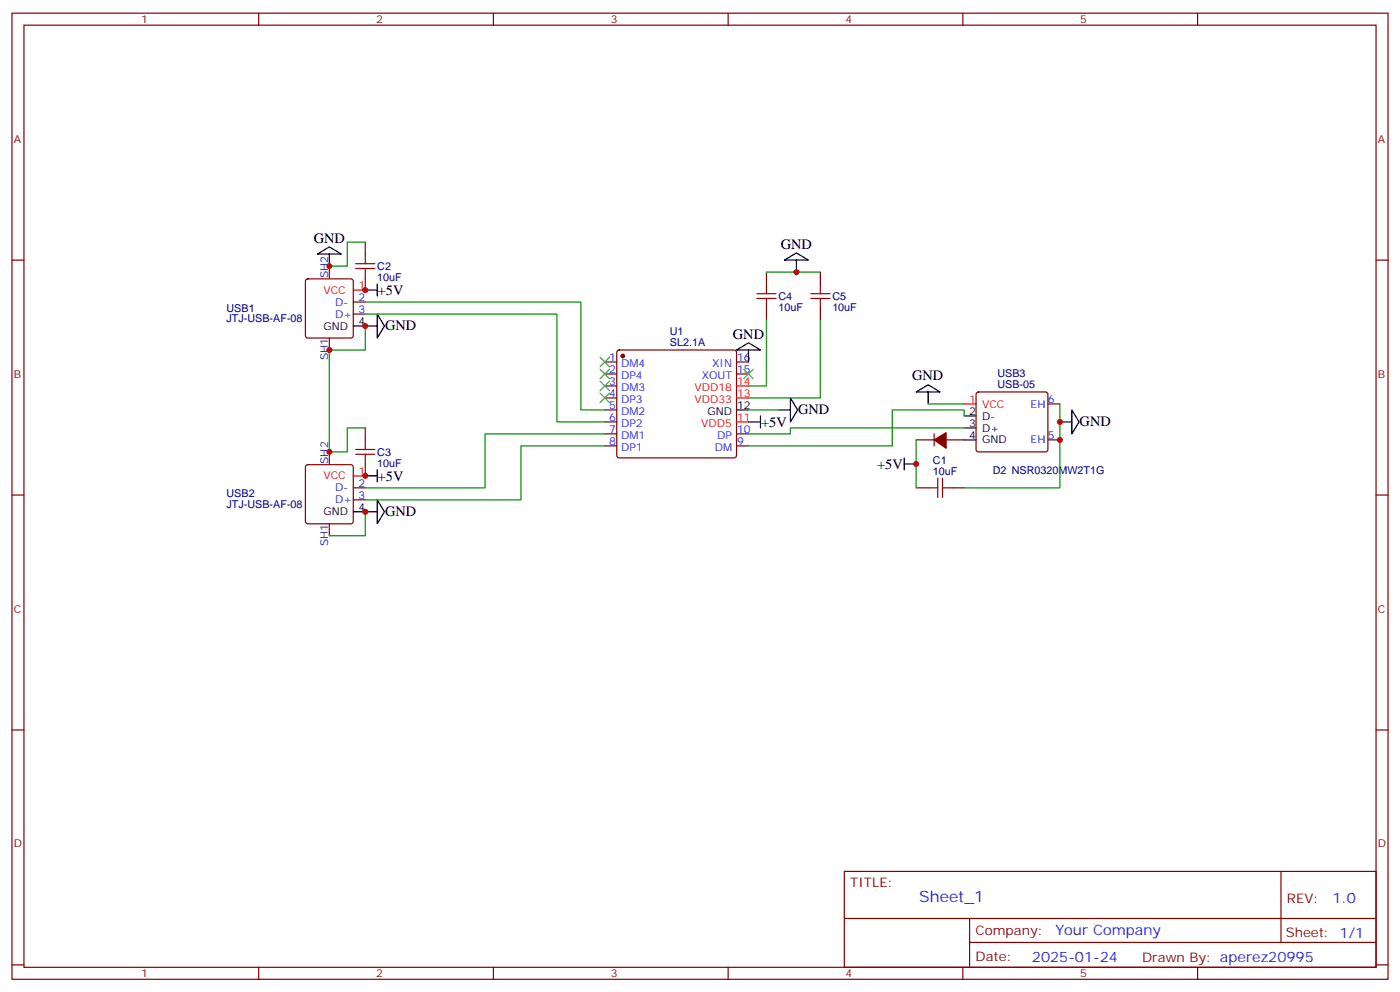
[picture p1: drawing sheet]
<svg xmlns="http://www.w3.org/2000/svg" width="412mm" height="292mm" viewBox="0 0 412 292" stroke-linecap="round" stroke-linejoin="round" font-family="sans-serif">
<g fill="none" stroke="#870000" stroke-width=".35">
<path d="M3.5 3.9h405.4v284.3h-405.4zM7.1 7.4h398.2v277.3h-398.2zM76.2 3.9v3.5M145.3 3.9v3.5M214.5 3.9v3.5M283.6 3.9v3.5M352.8 3.9v3.5M3.5 76.6h3.6M97 78.3v3.5M107.6 71.3v3.5M405.3 76.6h3.6M90.2 82.3l.5-.2h12.7l.5 .2 .2 .5v16l-.3 .5-.4 .2h-12.7l-.5-.3-.2-.4v-16z"/>
<path d="M97 99.5v3.5M104.1 88.9h3.5M104.1 92.4h3.5M107.6 81.8v3.6M225.8 80.1v3.5M225.8 90.7v3.5M241.7 80.1v3.5M241.7 90.7v3.5M178.2 106.5h3.5M178.2 110.1h3.5M178.2 113.6h3.5M178.2 117.1h3.5"/>
<path d="M181.9 103.2l.5-.2h33.9l.5 .2 .2 .5v30.4l-.3 .5-.4 .2h-33.9l-.5-.3-.2-.4v-30.4zM217 106.5h3.5M217 110.1h3.5M287.7 115.6l.5-.2h19.8l.5 .2 .2 .5v16.2l-.3 .5-.4 .2h-19.8l-.5-.2-.2-.5v-16.2zM308.7 118.9h3.5M90.2 137l.5-.2h12.7l.5 .2 .2 .5v16l-.3 .5-.4 .2h-12.7l-.5-.3-.2-.4v-16zM97 133v3.5M107.6 125.9v3.6M107.6 136.5v3.6M178.2 120.6h3.5M178.2 124.2h3.5M178.2 127.7h3.5"/>
<path d="M178.2 131.2h3.5M217 127.7h3.5M217 131.2h3.5M269.9 129.5h5.3M275.2 127.7v3.5M278.7 129.5h5.3M308.7 129.5h3.5M3.5 145.7h3.6M97 154.2v3.5M104.1 143.6h3.5M104.1 147.1h3.5M269.9 143.6h3.5"/>
<path d="M280.5 143.6h3.5M405.3 145.7h3.6M3.5 214.8h3.6M405.3 214.8h3.6M248.7 256.5h156.6v28.2h-156.6zM377.3 256.5v20.9M248.7 270.3h156.5M285.6 277.4h119.6M285.6 270.3v14.1M3.5 284h3.6M76.2 284.7v3.5M145.3 284.7v3.5"/>
<path d="M214.5 284.7v3.5M283.6 284.7v3.5M352.8 284.7v3.5M405.3 284h3.6"/>
</g>
<g fill="#870000" stroke="#870000" stroke-width=".35">
<path d="M275.2 129.5l3.5-2.1v4.5z"/>
<circle cx="183.4" cy="104.8" r=".53"/>
</g>
<path d="M104.1 85.4h3.5M217 117.1h3.5M217 113.6h3.5M284 118.9h3.5M217 124.2h3.5M104.1 140.1h3.5" fill="none" stroke="#f00" stroke-width=".35"/>
<g fill="none" stroke="#000" stroke-width=".35">
<path d="M93.5 74.8l3.5-2.1 3.5 2.1zM97 74.8v3.5M231.1 76.6l3.5-2.2 3.5 2.2zM234.6 76.6v3.5M104.1 96h7M107.6 85.4h3.5M111.1 92.4l2.1 3.6-2.1 3.5zM111.1 83.6v3.5M217 103l3.5-2.1 3.5 2.1zM220.5 103v3.5M232.8 117.1l2.1 3.5-2.1 3.6zM269.9 115.4l3.5-2.2 3.5 2.2z"/>
<path d="M273.4 115.4v3.5M111.1 138.3v3.5M217 120.6h3.5M220.5 124.2h3.5M224 122.4v3.5M229.3 120.6h3.5M266.3 136.5h3.6M266.3 134.8v3.5M284 129.5h3.5M284 125.9h3.5M284 122.4h3.5M312.2 124.2h3.5"/>
<path d="M315.7 120.6l2.2 3.6-2.2 3.5zM104.1 150.6h7M107.6 140.1h3.5M111.1 147.1l2.1 3.5-2.1 3.6z"/>
</g>
<g fill="none" stroke="#008700" stroke-width=".35">
<path d="M107.6 71.3h-5.3v7h-5.3M107.6 88.9h63.5v31.7h7.1M107.6 92.4h56.4v31.8h14.2M107.6 96v7h-10.6v30h5.3v-7.1h5.3M225.8 94.2v19.4h-5.3M225.8 80.1h15.9M241.7 94.2v22.9h-21.2M273.4 118.9h10.6M312.2 118.9v24.7h-28.2M178.2 131.2h-24.7v15.9h-45.9M178.2 127.7h-35.3v15.9h-35.3M220.5 120.6h8.8"/>
<path d="M269.9 129.5v14.1M284 125.9h-51.2v1.8h-12.3M284 122.4v-1.8h-21.2v10.6h-42.3M107.6 150.6v7.1h-10.6"/>
</g>
<g fill="none" stroke="#a10000" stroke-width=".35">
<path d="M104.8 79h5.6M104.8 77.6h5.6M107.6 74.8v2.8M107.6 79v2.8M223 87.8h5.6M223 86.4h5.6M225.8 83.6v2.8M225.8 87.8v2.9M238.8 87.8h5.7M238.8 86.4h5.7M241.7 83.6v2.8M241.7 87.8v2.9"/>
<path d="M104.8 133.7h5.6M104.8 132.3h5.6M107.6 129.5v2.8M107.6 133.7v2.8M273.4 143.6h2.8M276.2 140.8v5.6M277.6 143.6h2.9M277.6 140.8v5.6"/>
</g>
<path d="M176.7 105.1l2.9 2.8M176.7 108.7l2.9 2.8M176.7 112.2l2.9 2.8M176.7 115.7l2.9 2.8M179.6 105.1l-2.9 2.8M179.6 108.7l-2.9 2.8M179.6 112.2l-2.9 2.8M179.6 115.7l-2.9 2.8M219.1 108.7l2.8 2.8M221.9 108.7l-2.8 2.8" fill="none" stroke="#3c3" stroke-width=".35"/>
<g fill="#c00">
<circle cx="107.6" cy="96" r=".88"/>
<circle cx="97" cy="103" r=".88"/>
<circle cx="107.6" cy="150.6" r=".88"/>
<circle cx="269.9" cy="136.5" r=".88"/>
<circle cx="312.2" cy="129.5" r=".88"/>
<circle cx="312.2" cy="124.2" r=".88"/>
<circle cx="107.6" cy="85.4" r=".88"/>
<circle cx="107.6" cy="140.1" r=".88"/>
<circle cx="97" cy="78.3" r=".88"/>
<circle cx="97" cy="133" r=".88"/>
<circle cx="234.6" cy="80.1" r=".88"/>
</g>
<text font-size="4.6" fill="#00f" x="270.8" y="265.5">Sheet_1</text>
<g font-size="4.2">
<text x="92.4" y="71.5">GND</text>
<text x="230" y="73.4">GND</text>
<text x="111.3" y="86.8">+5V</text>
<text x="113.4" y="97.2">GND</text>
<text x="215.9" y="99.8">GND</text>
<text x="268.7" y="112">GND</text>
<text x="224.2" y="125.6">+5V</text>
<text x="235.1" y="121.9">GND</text>
<text x="318" y="125.5">GND</text>
<text x="258.4" y="137.9">+5V</text>
<text x="111.3" y="141.4">+5V</text>
<text x="113.4" y="151.9">GND</text>
</g>
<g font-size="4.2" fill="#00f">
<text x="392.5" y="265.7">1.0</text>
<text x="310.9" y="275.3">Your Company</text>
<text x="304" y="283.1">2025-01-24</text>
</g>
<g font-size="3.9" fill="#800">
<text x="250.5" y="261.1">TITLE:</text>
<text x="379.1" y="265.7">REV:</text>
<text x="287.4" y="275.3">Company:</text>
<text x="378.7" y="275.9">Sheet: 1/1</text>
<text x="287.4" y="282.9">Date:</text>
<text x="336.4" y="283">Drawn By: aperez20995</text>
</g>
<g font-size="3.2" fill="#800">
<text x="41.6" y="6.9">1</text>
<text x="110.8" y="6.9">2</text>
<text x="179.9" y="6.9">3</text>
<text x="249.1" y="6.9">4</text>
<text x="318.2" y="6.9">5</text>
<text x="4.1" y="42">A</text>
<text x="405.9" y="42">A</text>
<text x="4.1" y="111.1">B</text>
<text x="405.9" y="111.1">B</text>
<text x="4.1" y="180.3">C</text>
<text x="405.9" y="180.3">C</text>
<text x="4.1" y="249.4">D</text>
<text x="405.9" y="249.4">D</text>
<text x="41.6" y="287.7">1</text>
<text x="110.8" y="287.7">2</text>
<text x="179.9" y="287.7">3</text>
<text x="249.1" y="287.7">4</text>
<text x="318.2" y="287.7">5</text>
</g>
<g font-size="3.2" fill="#00f">
<text x="96.7" y="81.8" transform="rotate(-90 96.7 81.8)">SH2</text>
<text x="98.8" y="90">D-</text>
<text x="105.6" y="88.5">2</text>
<text x="98.8" y="93.5">D+</text>
<text x="105.6" y="92.1">3</text>
<text x="96.7" y="106.1" transform="rotate(-90 96.7 106.1)">SH1</text>
<text x="179.5" y="106.2">1</text>
<text x="183" y="107.9">DM4</text>
<text x="209.8" y="107.9">XIN</text>
<text x="217.1" y="106.2">16</text>
<text x="179.5" y="109.7">2</text>
<text x="179.5" y="113.2">3</text>
<text x="183" y="111.5">DP4</text>
<text x="206.7" y="111.5">XOUT</text>
<text x="217.1" y="109.7">15</text>
<text x="179.5" y="116.8">4</text>
<text x="183" y="115">DM3</text>
<text x="183" y="118.5">DP3</text>
<text x="303.6" y="119.9">EH</text>
<text x="308.7" y="118.5">6</text>
<text x="179.5" y="120.3">5</text>
<text x="179.5" y="123.8">6</text>
<text x="183" y="122.1">DM2</text>
<text x="183" y="125.6">DP2</text>
<text x="179.5" y="127.4">7</text>
<text x="179.5" y="130.9">8</text>
<text x="183" y="129.1">DM1</text>
<text x="211.3" y="129.1">DP</text>
<text x="217.1" y="130.9">9</text>
<text x="217.1" y="127.4">10</text>
<text x="303.6" y="130.5">EH</text>
<text x="308.7" y="129.1">5</text>
<text x="96.7" y="136.5" transform="rotate(-90 96.7 136.5)">SH2</text>
<text x="183" y="132.6">DP1</text>
<text x="210.5" y="132.6">DM</text>
<text x="105.6" y="143.2">2</text>
<text x="98.8" y="144.6">D-</text>
<text x="98.8" y="148.2">D+</text>
<text x="105.6" y="146.8">3</text>
<text x="96.7" y="160.7" transform="rotate(-90 96.7 160.7)">SH1</text>
</g>
<g font-size="3.2" fill="#000080">
<text x="111.1" y="82.7">10uF</text>
<text x="111.1" y="79.4">C2</text>
<text x="229.3" y="88.3">C4</text>
<text x="245.2" y="88.3">C5</text>
<text x="66.7" y="94.9">JTJ-USB-AF-08</text>
<text x="66.7" y="91.7">USB1</text>
<text x="229.3" y="91.5">10uF</text>
<text x="245.2" y="91.5">10uF</text>
<text x="197.3" y="101.9">SL2.1A</text>
<text x="197.3" y="98.7">U1</text>
<text x="293.8" y="111">USB3</text>
<text x="293.8" y="114.2">USB-05</text>
<text x="111.1" y="137.4">10uF</text>
<text x="111.1" y="134.1">C3</text>
<text x="274.8" y="136.5">C1</text>
<text x="274.8" y="139.7">10uF</text>
<text x="292.5" y="139.4">D2 NSR0320MW2T1G</text>
<text x="66.7" y="149.6">JTJ-USB-AF-08</text>
<text x="66.7" y="146.4">USB2</text>
</g>
<g font-size="3.2" fill="#f00">
<text x="95.2" y="86.4">VCC</text>
<text x="105.6" y="85">1</text>
<text x="217.1" y="113.2">14</text>
<text x="204.6" y="118.5">VDD33</text>
<text x="204.6" y="115">VDD18</text>
<text x="217.1" y="116.8">13</text>
<text x="285.5" y="118.5">1</text>
<text x="289.3" y="119.9">VCC</text>
<text x="206.6" y="125.6">VDD5</text>
<text x="217.1" y="123.8">11</text>
<text x="95.2" y="141.1">VCC</text>
<text x="105.6" y="139.7">1</text>
</g>
<g font-size="3.2">
<text x="105.6" y="95.6">4</text>
<text x="95.2" y="97">GND</text>
<text x="208.4" y="122.1">GND</text>
<text x="217.1" y="120.3">12</text>
<text x="285.5" y="125.6">3</text>
<text x="285.5" y="122.1">2</text>
<text x="289.3" y="123.5">D-</text>
<text x="285.5" y="129.1">4</text>
<text x="289.3" y="130.5">GND</text>
<text x="289.3" y="127">D+</text>
<text x="95.2" y="151.7">GND</text>
<text x="105.6" y="150.3">4</text>
</g>
</svg>
